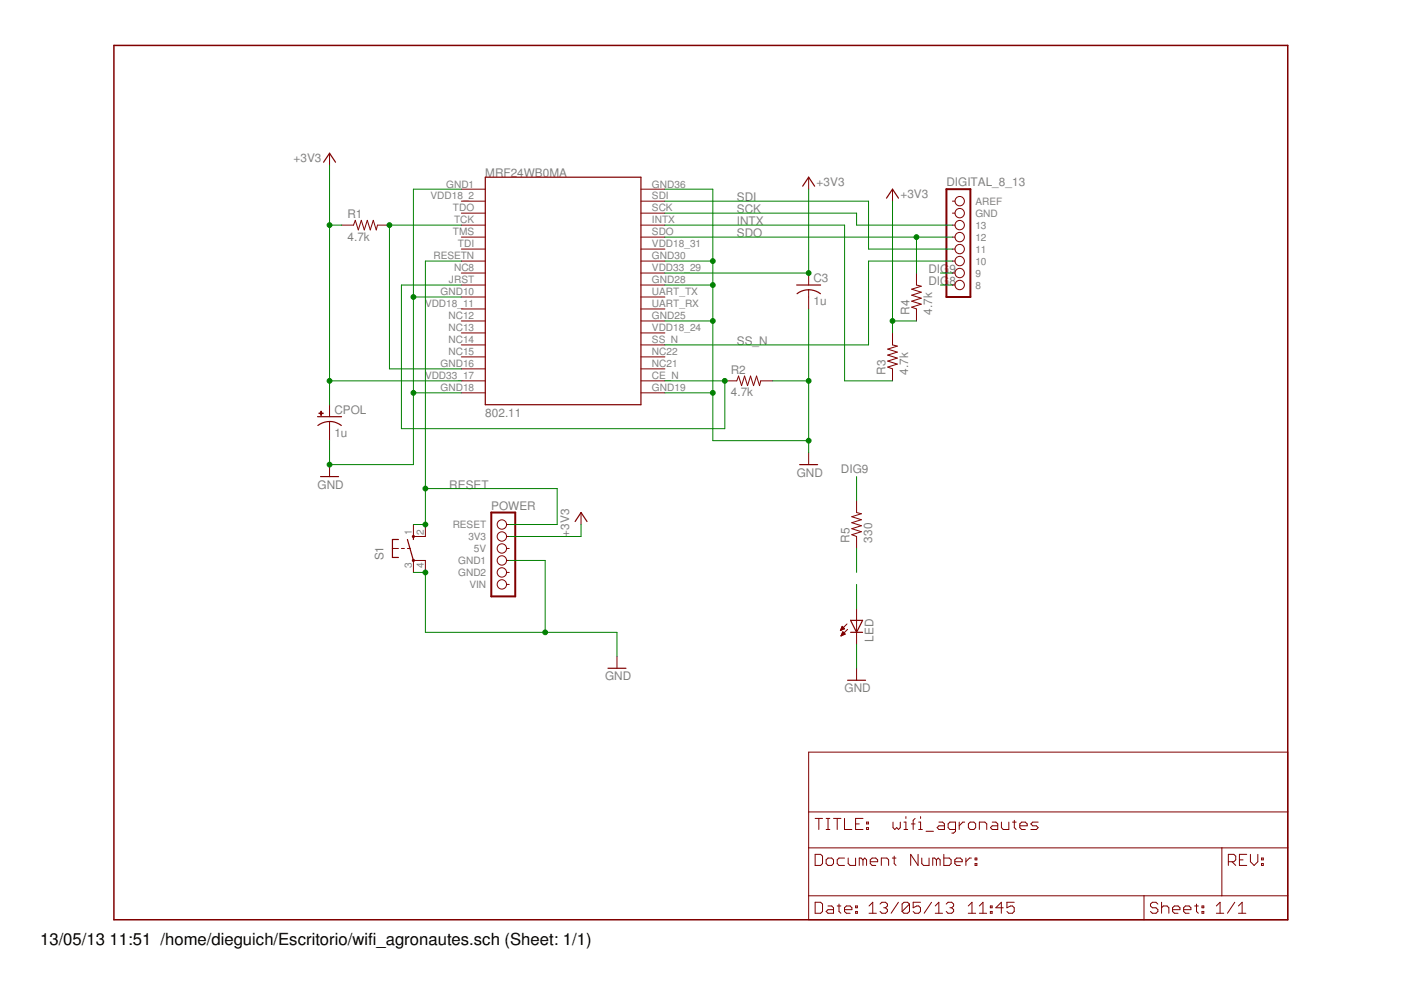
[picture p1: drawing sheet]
<?xml version="1.0" encoding="utf-8"?>
<!DOCTYPE eagle SYSTEM "eagle.dtd">
<eagle version="6.1">
<drawing>
<settings>
<setting alwaysvectorfont="no"/>
<setting verticaltext="up"/>
</settings>
<grid distance="0.1" unitdist="inch" unit="inch" style="lines" multiple="1" display="no" altdistance="0.01" altunitdist="inch" altunit="inch"/>
<schematic xreflabel="%F%N/%S.%C%R" xrefpart="/%S.%C%R">
<libraries>
<library name="frames">
<symbols>
<symbol name="LETTER_L">
<frame x1="0" y1="0" x2="248.92" y2="185.42" columns="12" rows="17" layer="94" border-left="no" border-top="no" border-right="no" border-bottom="no"/>
</symbol>
<symbol name="DOCFIELD">
<wire x1="0" y1="0" x2="71.12" y2="0" width="0.1016" layer="94"/>
<wire x1="101.6" y1="15.24" x2="87.63" y2="15.24" width="0.1016" layer="94"/>
<wire x1="0" y1="0" x2="0" y2="5.08" width="0.1016" layer="94"/>
<wire x1="0" y1="5.08" x2="71.12" y2="5.08" width="0.1016" layer="94"/>
<wire x1="0" y1="5.08" x2="0" y2="15.24" width="0.1016" layer="94"/>
<wire x1="101.6" y1="15.24" x2="101.6" y2="5.08" width="0.1016" layer="94"/>
<wire x1="71.12" y1="5.08" x2="71.12" y2="0" width="0.1016" layer="94"/>
<wire x1="71.12" y1="5.08" x2="87.63" y2="5.08" width="0.1016" layer="94"/>
<wire x1="71.12" y1="0" x2="101.6" y2="0" width="0.1016" layer="94"/>
<wire x1="87.63" y1="15.24" x2="87.63" y2="5.08" width="0.1016" layer="94"/>
<wire x1="87.63" y1="15.24" x2="0" y2="15.24" width="0.1016" layer="94"/>
<wire x1="87.63" y1="5.08" x2="101.6" y2="5.08" width="0.1016" layer="94"/>
<wire x1="101.6" y1="5.08" x2="101.6" y2="0" width="0.1016" layer="94"/>
<wire x1="0" y1="15.24" x2="0" y2="22.86" width="0.1016" layer="94"/>
<wire x1="101.6" y1="35.56" x2="0" y2="35.56" width="0.1016" layer="94"/>
<wire x1="101.6" y1="35.56" x2="101.6" y2="22.86" width="0.1016" layer="94"/>
<wire x1="0" y1="22.86" x2="101.6" y2="22.86" width="0.1016" layer="94"/>
<wire x1="0" y1="22.86" x2="0" y2="35.56" width="0.1016" layer="94"/>
<wire x1="101.6" y1="22.86" x2="101.6" y2="15.24" width="0.1016" layer="94"/>
<text x="1.27" y="1.27" size="2.54" layer="94" font="vector">Date:</text>
<text x="12.7" y="1.27" size="2.54" layer="94" font="vector">&gt;LAST_DATE_TIME</text>
<text x="72.39" y="1.27" size="2.54" layer="94" font="vector">Sheet:</text>
<text x="86.36" y="1.27" size="2.54" layer="94" font="vector">&gt;SHEET</text>
<text x="88.9" y="11.43" size="2.54" layer="94" font="vector">REV:</text>
<text x="1.27" y="19.05" size="2.54" layer="94" font="vector">TITLE:</text>
<text x="1.27" y="11.43" size="2.54" layer="94" font="vector">Document Number:</text>
<text x="17.78" y="19.05" size="2.54" layer="94" font="vector">&gt;DRAWING_NAME</text>
</symbol>
</symbols>
<devicesets>
<deviceset name="LETTER_L" prefix="FRAME" uservalue="yes">
<gates>
<gate name="G$1" symbol="LETTER_L" x="0" y="0"/>
<gate name="G$2" symbol="DOCFIELD" x="147.32" y="0" addlevel="must"/>
</gates>
<devices>
<device name="">
<technologies>
<technology name=""/>
</technologies>
</device>
</devices>
</deviceset>
</devicesets>
</library>
<library name="arduino">
<symbols>
<symbol name="POWER">
<wire x1="-3.81" y1="-7.62" x2="1.27" y2="-7.62" width="0.4064" layer="94"/>
<wire x1="1.27" y1="-7.62" x2="1.27" y2="10.16" width="0.4064" layer="94"/>
<wire x1="1.27" y1="10.16" x2="-3.81" y2="10.16" width="0.4064" layer="94"/>
<wire x1="-3.81" y1="10.16" x2="-3.81" y2="-7.62" width="0.4064" layer="94"/>
<text x="-3.81" y="10.795" size="1.778" layer="95">POWER</text>
<pin name="RESET" x="0" y="7.62" visible="pin" length="short" direction="pas" function="dot" rot="R180"/>
<pin name="3V3" x="0" y="5.08" visible="pin" length="short" direction="pas" function="dot" rot="R180"/>
<pin name="5V" x="0" y="2.54" visible="pin" length="short" direction="pas" function="dot" rot="R180"/>
<pin name="GND1" x="0" y="0" visible="pin" length="short" direction="pas" function="dot" rot="R180"/>
<pin name="GND2" x="0" y="-2.54" visible="pin" length="short" direction="pas" function="dot" rot="R180"/>
<pin name="VIN" x="0" y="-5.08" visible="pin" length="short" direction="pas" function="dot" rot="R180"/>
</symbol>
<symbol name="DIGITAL_8_13">
<wire x1="-1.27" y1="-10.16" x2="3.81" y2="-10.16" width="0.4064" layer="94"/>
<wire x1="3.81" y1="-10.16" x2="3.81" y2="12.7" width="0.4064" layer="94"/>
<wire x1="3.81" y1="12.7" x2="-1.27" y2="12.7" width="0.4064" layer="94"/>
<wire x1="-1.27" y1="12.7" x2="-1.27" y2="-10.16" width="0.4064" layer="94"/>
<text x="-1.27" y="13.335" size="1.778" layer="95">DIGITAL_8_13</text>
<pin name="AREF" x="0" y="10.16" visible="pin" length="short" direction="pas" function="dot"/>
<pin name="GND" x="0" y="7.62" visible="pin" length="short" direction="pas" function="dot"/>
<pin name="13" x="0" y="5.08" visible="pin" length="short" direction="pas" function="dot"/>
<pin name="12" x="0" y="2.54" visible="pin" length="short" direction="pas" function="dot"/>
<pin name="11" x="0" y="0" visible="pin" length="short" direction="pas" function="dot"/>
<pin name="10" x="0" y="-2.54" visible="pin" length="short" direction="pas" function="dot"/>
<pin name="9" x="0" y="-5.08" visible="pin" length="short" direction="pas" function="dot"/>
<pin name="8" x="0" y="-7.62" visible="pin" length="short" direction="pas" function="dot"/>
</symbol>
</symbols>
<devicesets>
<deviceset name="POWER">
<gates>
<gate name="G$1" symbol="POWER" x="0" y="0"/>
</gates>
<devices>
<device name="" package="1X06">
<connects>
<connect gate="G$1" pin="3V3" pad="2"/>
<connect gate="G$1" pin="5V" pad="3"/>
<connect gate="G$1" pin="GND1" pad="4"/>
<connect gate="G$1" pin="GND2" pad="5"/>
<connect gate="G$1" pin="RESET" pad="1"/>
<connect gate="G$1" pin="VIN" pad="6"/>
</connects>
<technologies>
<technology name=""/>
</technologies>
</device>
</devices>
</deviceset>
<deviceset name="DIGITAL_8_13">
<gates>
<gate name="G$1" symbol="DIGITAL_8_13" x="0" y="0"/>
</gates>
<devices>
<device name="" package="1X08">
<connects>
<connect gate="G$1" pin="10" pad="6"/>
<connect gate="G$1" pin="11" pad="5"/>
<connect gate="G$1" pin="12" pad="4"/>
<connect gate="G$1" pin="13" pad="3"/>
<connect gate="G$1" pin="8" pad="8"/>
<connect gate="G$1" pin="9" pad="7"/>
<connect gate="G$1" pin="AREF" pad="1"/>
<connect gate="G$1" pin="GND" pad="2"/>
</connects>
<technologies>
<technology name=""/>
</technologies>
</device>
</devices>
</deviceset>
</devicesets>
</library>
<library name="ZGLIB">
<symbols>
<symbol name="PCAP">
<wire x1="-2.54" y1="0" x2="2.54" y2="0" width="0.254" layer="94"/>
<wire x1="0" y1="-1.016" x2="0" y2="-2.54" width="0.1524" layer="94"/>
<wire x1="0" y1="-1" x2="2.4892" y2="-1.8542" width="0.254" layer="94" curve="-37.878202"/>
<wire x1="-2.4669" y1="-1.8504" x2="0" y2="-1.0161" width="0.254" layer="94" curve="-37.376341"/>
<text x="1.016" y="0.635" size="1.778" layer="95">&gt;NAME</text>
<text x="1.016" y="-4.191" size="1.778" layer="96">&gt;VALUE</text>
<rectangle x1="-2.253" y1="0.668" x2="-1.364" y2="0.795" layer="94"/>
<rectangle x1="-1.872" y1="0.287" x2="-1.745" y2="1.176" layer="94"/>
<pin name="+" x="0" y="2.54" visible="off" length="short" direction="pas" swaplevel="1" rot="R270"/>
<pin name="-" x="0" y="-5.08" visible="off" length="short" direction="pas" swaplevel="1" rot="R90"/>
</symbol>
<symbol name="CAP">
<wire x1="-2.54" y1="0" x2="2.54" y2="0" width="0.254" layer="94"/>
<wire x1="0" y1="-1.016" x2="0" y2="-2.54" width="0.1524" layer="94"/>
<wire x1="0" y1="-1" x2="2.4892" y2="-1.8542" width="0.254" layer="94" curve="-37.878202"/>
<wire x1="-2.4668" y1="-1.8504" x2="0" y2="-1.0161" width="0.254" layer="94" curve="-37.373024"/>
<text x="1.016" y="0.635" size="1.778" layer="95">&gt;NAME</text>
<text x="1.016" y="-4.191" size="1.778" layer="96">&gt;VALUE</text>
<pin name="1" x="0" y="2.54" visible="off" length="short" direction="pas" swaplevel="1" rot="R270"/>
<pin name="2" x="0" y="-5.08" visible="off" length="short" direction="pas" swaplevel="1" rot="R90"/>
</symbol>
<symbol name="SWITCH">
<wire x1="0" y1="1.905" x2="0" y2="2.54" width="0.254" layer="94"/>
<wire x1="-4.445" y1="1.905" x2="-3.175" y2="1.905" width="0.254" layer="94"/>
<wire x1="-4.445" y1="-1.905" x2="-3.175" y2="-1.905" width="0.254" layer="94"/>
<wire x1="-4.445" y1="1.905" x2="-4.445" y2="0" width="0.254" layer="94"/>
<wire x1="-4.445" y1="0" x2="-4.445" y2="-1.905" width="0.254" layer="94"/>
<wire x1="-2.54" y1="0" x2="-1.905" y2="0" width="0.1524" layer="94"/>
<wire x1="-1.27" y1="0" x2="-0.635" y2="0" width="0.1524" layer="94"/>
<wire x1="-4.445" y1="0" x2="-3.175" y2="0" width="0.1524" layer="94"/>
<wire x1="2.54" y1="2.54" x2="0" y2="2.54" width="0.1524" layer="94"/>
<wire x1="2.54" y1="-2.54" x2="0" y2="-2.54" width="0.1524" layer="94"/>
<wire x1="0" y1="-2.54" x2="-1.27" y2="1.905" width="0.254" layer="94"/>
<circle x="0" y="-2.54" radius="0.127" width="0.4064" layer="94"/>
<circle x="0" y="2.54" radius="0.127" width="0.4064" layer="94"/>
<text x="-6.35" y="-2.54" size="1.778" layer="95" rot="R90">&gt;NAME</text>
<text x="-3.81" y="3.175" size="1.778" layer="96" rot="R90">&gt;VALUE</text>
<pin name="P" x="0" y="-5.08" visible="pad" length="short" direction="pas" swaplevel="2" rot="R90"/>
<pin name="S" x="0" y="5.08" visible="pad" length="short" direction="pas" swaplevel="1" rot="R270"/>
<pin name="S1" x="2.54" y="5.08" visible="pad" length="short" direction="pas" swaplevel="1" rot="R270"/>
<pin name="P1" x="2.54" y="-5.08" visible="pad" length="short" direction="pas" swaplevel="2" rot="R90"/>
</symbol>
<symbol name="ZG2100MOD">
<wire x1="-20.32" y1="45.72" x2="12.7" y2="45.72" width="0.254" layer="94"/>
<wire x1="12.7" y1="45.72" x2="12.7" y2="-2.54" width="0.254" layer="94"/>
<wire x1="12.7" y1="-2.54" x2="-20.32" y2="-2.54" width="0.254" layer="94"/>
<wire x1="-20.32" y1="-2.54" x2="-20.32" y2="45.72" width="0.254" layer="94"/>
<text x="-20.32" y="45.72" size="1.778" layer="95">&gt;NAME</text>
<text x="-20.32" y="-5.08" size="1.778" layer="96">&gt;VALUE</text>
<pin name="GND1" x="-25.4" y="43.18" visible="pad" length="middle" direction="pwr"/>
<pin name="VDD18_2" x="-25.4" y="40.64" visible="pad" length="middle" direction="nc"/>
<pin name="TDO" x="-25.4" y="38.1" visible="pad" length="middle" direction="out"/>
<pin name="TCK" x="-25.4" y="35.56" visible="pad" length="middle"/>
<pin name="TMS" x="-25.4" y="33.02" visible="pad" length="middle" direction="nc"/>
<pin name="TDI" x="-25.4" y="30.48" visible="pad" length="middle" direction="nc"/>
<pin name="RSTN" x="-25.4" y="27.94" visible="pad" length="middle" direction="in"/>
<pin name="NC8" x="-25.4" y="25.4" visible="pad" length="middle" direction="nc"/>
<pin name="JRST" x="-25.4" y="22.86" visible="pad" length="middle" direction="in"/>
<pin name="GND10" x="-25.4" y="20.32" visible="pad" length="middle" direction="pwr"/>
<pin name="VDD18_11" x="-25.4" y="17.78" visible="pad" length="middle" direction="nc"/>
<pin name="NC12" x="-25.4" y="15.24" visible="pad" length="middle" direction="nc"/>
<pin name="NC13" x="-25.4" y="12.7" visible="pad" length="middle" direction="nc"/>
<pin name="NC14" x="-25.4" y="10.16" visible="pad" length="middle" direction="nc"/>
<pin name="NC15" x="-25.4" y="7.62" visible="pad" length="middle" direction="nc"/>
<pin name="GND16" x="-25.4" y="5.08" visible="pad" length="middle" direction="pwr"/>
<pin name="VDD33_17" x="-25.4" y="2.54" visible="pad" length="middle" direction="pwr"/>
<pin name="GND18" x="-25.4" y="0" visible="pad" length="middle" direction="pwr"/>
<pin name="GND36" x="17.78" y="43.18" visible="pad" length="middle" rot="R180"/>
<pin name="SDI" x="17.78" y="40.64" visible="pad" length="middle" direction="in" rot="R180"/>
<pin name="SCK" x="17.78" y="38.1" visible="pad" length="middle" direction="in" rot="R180"/>
<pin name="INTX" x="17.78" y="35.56" visible="pad" length="middle" direction="out" rot="R180"/>
<pin name="SDO" x="17.78" y="33.02" visible="pad" length="middle" direction="out" rot="R180"/>
<pin name="VDD18_31" x="17.78" y="30.48" visible="pad" length="middle" direction="nc" rot="R180"/>
<pin name="GND30" x="17.78" y="27.94" visible="pad" length="middle" direction="pwr" rot="R180"/>
<pin name="VDD33_29" x="17.78" y="25.4" visible="pad" length="middle" direction="pwr" rot="R180"/>
<pin name="GND28" x="17.78" y="22.86" visible="pad" length="middle" rot="R180"/>
<pin name="UART_TX" x="17.78" y="20.32" visible="pad" length="middle" rot="R180"/>
<pin name="UART_RX" x="17.78" y="17.78" visible="pad" length="middle" rot="R180"/>
<pin name="GND25" x="17.78" y="15.24" visible="pad" length="middle" direction="pwr" rot="R180"/>
<pin name="VDD18_24" x="17.78" y="12.7" visible="pad" length="middle" direction="nc" rot="R180"/>
<pin name="SS_N" x="17.78" y="10.16" visible="pad" length="middle" direction="in" rot="R180"/>
<pin name="NC22" x="17.78" y="7.62" visible="pad" length="middle" direction="nc" rot="R180"/>
<pin name="NC21" x="17.78" y="5.08" visible="pad" length="middle" direction="nc" rot="R180"/>
<pin name="CE_N" x="17.78" y="2.54" visible="pad" length="middle" direction="in" rot="R180"/>
<pin name="GND19" x="17.78" y="0" visible="pad" length="middle" direction="pwr" rot="R180"/>
</symbol>
<symbol name="RES_SMALL">
<wire x1="-2.54" y1="0" x2="-2.159" y2="1.016" width="0.2032" layer="94"/>
<wire x1="-2.159" y1="1.016" x2="-1.524" y2="-1.016" width="0.2032" layer="94"/>
<wire x1="-1.524" y1="-1.016" x2="-0.889" y2="1.016" width="0.2032" layer="94"/>
<wire x1="-0.889" y1="1.016" x2="-0.254" y2="-1.016" width="0.2032" layer="94"/>
<wire x1="-0.254" y1="-1.016" x2="0.381" y2="1.016" width="0.2032" layer="94"/>
<wire x1="0.381" y1="1.016" x2="1.016" y2="-1.016" width="0.2032" layer="94"/>
<wire x1="1.016" y1="-1.016" x2="1.651" y2="1.016" width="0.2032" layer="94"/>
<wire x1="1.651" y1="1.016" x2="2.286" y2="-1.016" width="0.2032" layer="94"/>
<wire x1="2.286" y1="-1.016" x2="2.54" y2="0" width="0.2032" layer="94"/>
<text x="-3.81" y="1.4986" size="1.778" layer="95">&gt;NAME</text>
<text x="-3.81" y="-3.302" size="1.778" layer="96">&gt;VALUE</text>
<pin name="2" x="5.08" y="0" visible="off" length="short" direction="pas" swaplevel="1" rot="R180"/>
<pin name="1" x="-5.08" y="0" visible="off" length="short" direction="pas" swaplevel="1"/>
</symbol>
<symbol name="RES">
<wire x1="-2.54" y1="0" x2="-2.159" y2="1.016" width="0.2032" layer="94"/>
<wire x1="-2.159" y1="1.016" x2="-1.524" y2="-1.016" width="0.2032" layer="94"/>
<wire x1="-1.524" y1="-1.016" x2="-0.889" y2="1.016" width="0.2032" layer="94"/>
<wire x1="-0.889" y1="1.016" x2="-0.254" y2="-1.016" width="0.2032" layer="94"/>
<wire x1="-0.254" y1="-1.016" x2="0.381" y2="1.016" width="0.2032" layer="94"/>
<wire x1="0.381" y1="1.016" x2="1.016" y2="-1.016" width="0.2032" layer="94"/>
<wire x1="1.016" y1="-1.016" x2="1.651" y2="1.016" width="0.2032" layer="94"/>
<wire x1="1.651" y1="1.016" x2="2.286" y2="-1.016" width="0.2032" layer="94"/>
<wire x1="2.286" y1="-1.016" x2="2.54" y2="0" width="0.2032" layer="94"/>
<text x="-3.81" y="1.4986" size="1.778" layer="95">&gt;NAME</text>
<text x="-3.81" y="-3.302" size="1.778" layer="96">&gt;VALUE</text>
<pin name="2" x="5.08" y="0" visible="off" length="short" direction="pas" swaplevel="1" rot="R180"/>
<pin name="1" x="-5.08" y="0" visible="off" length="short" direction="pas" swaplevel="1"/>
</symbol>
</symbols>
<devicesets>
<deviceset name="CAP">
<gates>
<gate name="G$1" symbol="CAP" x="0" y="0"/>
</gates>
<devices>
<device name="" package="CAP">
<connects>
<connect gate="G$1" pin="1" pad="1"/>
<connect gate="G$1" pin="2" pad="2"/>
</connects>
<technologies>
<technology name=""/>
</technologies>
</device>
</devices>
</deviceset>
<deviceset name="PCAP">
<gates>
<gate name="G$1" symbol="PCAP" x="0" y="0"/>
</gates>
<devices>
<device name="" package="PCAP">
<connects>
<connect gate="G$1" pin="+" pad="+"/>
<connect gate="G$1" pin="-" pad="-"/>
</connects>
<technologies>
<technology name=""/>
</technologies>
</device>
</devices>
</deviceset>
<deviceset name="SWITCH">
<gates>
<gate name="G$1" symbol="SWITCH" x="0" y="0"/>
</gates>
<devices>
<device name="" package="SWITCH">
<connects>
<connect gate="G$1" pin="P" pad="3"/>
<connect gate="G$1" pin="P1" pad="4"/>
<connect gate="G$1" pin="S" pad="1"/>
<connect gate="G$1" pin="S1" pad="2"/>
</connects>
<technologies>
<technology name=""/>
</technologies>
</device>
</devices>
</deviceset>
<deviceset name="ZG2100MOD">
<gates>
<gate name="G$1" symbol="ZG2100MOD" x="0" y="-20.32"/>
</gates>
<devices>
<device name="" package="ZG2100MOD">
<connects>
<connect gate="G$1" pin="CE_N" pad="CE_N"/>
<connect gate="G$1" pin="GND1" pad="GND1"/>
<connect gate="G$1" pin="GND10" pad="GND10"/>
<connect gate="G$1" pin="GND16" pad="GND16"/>
<connect gate="G$1" pin="GND18" pad="GND18"/>
<connect gate="G$1" pin="GND19" pad="GND19"/>
<connect gate="G$1" pin="GND25" pad="GND25"/>
<connect gate="G$1" pin="GND28" pad="GND28"/>
<connect gate="G$1" pin="GND30" pad="GND30"/>
<connect gate="G$1" pin="GND36" pad="GND36"/>
<connect gate="G$1" pin="INTX" pad="INTX"/>
<connect gate="G$1" pin="JRST" pad="JRST"/>
<connect gate="G$1" pin="NC12" pad="NC12"/>
<connect gate="G$1" pin="NC13" pad="NC13"/>
<connect gate="G$1" pin="NC14" pad="NC14"/>
<connect gate="G$1" pin="NC15" pad="NC15"/>
<connect gate="G$1" pin="NC21" pad="NC21"/>
<connect gate="G$1" pin="NC22" pad="NC22"/>
<connect gate="G$1" pin="NC8" pad="NC8"/>
<connect gate="G$1" pin="RSTN" pad="RESETN"/>
<connect gate="G$1" pin="SCK" pad="SCK"/>
<connect gate="G$1" pin="SDI" pad="SDI"/>
<connect gate="G$1" pin="SDO" pad="SDO"/>
<connect gate="G$1" pin="SS_N" pad="SS_N"/>
<connect gate="G$1" pin="TCK" pad="TCK"/>
<connect gate="G$1" pin="TDI" pad="TDI"/>
<connect gate="G$1" pin="TDO" pad="TDO"/>
<connect gate="G$1" pin="TMS" pad="TMS"/>
<connect gate="G$1" pin="UART_RX" pad="UART_RX"/>
<connect gate="G$1" pin="UART_TX" pad="UART_TX"/>
<connect gate="G$1" pin="VDD18_11" pad="VDD18_11"/>
<connect gate="G$1" pin="VDD18_2" pad="VDD18_2"/>
<connect gate="G$1" pin="VDD18_24" pad="VDD18_24"/>
<connect gate="G$1" pin="VDD18_31" pad="VDD18_31"/>
<connect gate="G$1" pin="VDD33_17" pad="VDD33_17"/>
<connect gate="G$1" pin="VDD33_29" pad="VDD33_29"/>
</connects>
<technologies>
<technology name=""/>
</technologies>
</device>
</devices>
</deviceset>
<deviceset name="RES_SMALL">
<gates>
<gate name="G$1" symbol="RES_SMALL" x="0" y="0"/>
</gates>
<devices>
<device name="" package="RES_SMALL">
<connects>
<connect gate="G$1" pin="1" pad="1"/>
<connect gate="G$1" pin="2" pad="2"/>
</connects>
<technologies>
<technology name=""/>
</technologies>
</device>
</devices>
</deviceset>
<deviceset name="RES">
<gates>
<gate name="G$1" symbol="RES" x="0" y="0"/>
</gates>
<devices>
<device name="" package="RES">
<connects>
<connect gate="G$1" pin="1" pad="1"/>
<connect gate="G$1" pin="2" pad="2"/>
</connects>
<technologies>
<technology name=""/>
</technologies>
</device>
</devices>
</deviceset>
</devicesets>
</library>
<library name="supply1">
<symbols>
<symbol name="GND">
<wire x1="-1.905" y1="0" x2="1.905" y2="0" width="0.254" layer="94"/>
<text x="-2.54" y="-2.54" size="1.778" layer="96">&gt;VALUE</text>
<pin name="GND" x="0" y="2.54" visible="off" length="short" direction="sup" rot="R270"/>
</symbol>
<symbol name="+3V3">
<wire x1="1.27" y1="-1.905" x2="0" y2="0" width="0.254" layer="94"/>
<wire x1="0" y1="0" x2="-1.27" y2="-1.905" width="0.254" layer="94"/>
<text x="-2.54" y="-5.08" size="1.778" layer="96" rot="R90">&gt;VALUE</text>
<pin name="+3V3" x="0" y="-2.54" visible="off" length="short" direction="sup" rot="R90"/>
</symbol>
</symbols>
<devicesets>
<deviceset name="GND" prefix="GND">
<gates>
<gate name="1" symbol="GND" x="0" y="0"/>
</gates>
<devices>
<device name="">
<technologies>
<technology name=""/>
</technologies>
</device>
</devices>
</deviceset>
<deviceset name="+3V3" prefix="+3V3">
<gates>
<gate name="G$1" symbol="+3V3" x="0" y="0"/>
</gates>
<devices>
<device name="">
<technologies>
<technology name=""/>
</technologies>
</device>
</devices>
</deviceset>
</devicesets>
</library>
<library name="led">
<symbols>
<symbol name="LED">
<wire x1="1.27" y1="0" x2="0" y2="-2.54" width="0.254" layer="94"/>
<wire x1="0" y1="-2.54" x2="-1.27" y2="0" width="0.254" layer="94"/>
<wire x1="1.27" y1="-2.54" x2="0" y2="-2.54" width="0.254" layer="94"/>
<wire x1="0" y1="-2.54" x2="-1.27" y2="-2.54" width="0.254" layer="94"/>
<wire x1="1.27" y1="0" x2="0" y2="0" width="0.254" layer="94"/>
<wire x1="0" y1="0" x2="-1.27" y2="0" width="0.254" layer="94"/>
<wire x1="0" y1="0" x2="0" y2="-2.54" width="0.1524" layer="94"/>
<wire x1="-2.032" y1="-0.762" x2="-3.429" y2="-2.159" width="0.1524" layer="94"/>
<wire x1="-1.905" y1="-1.905" x2="-3.302" y2="-3.302" width="0.1524" layer="94"/>
<text x="3.556" y="-4.572" size="1.778" layer="95" rot="R90">&gt;NAME</text>
<text x="5.715" y="-4.572" size="1.778" layer="96" rot="R90">&gt;VALUE</text>
<pin name="C" x="0" y="-5.08" visible="off" length="short" direction="pas" rot="R90"/>
<pin name="A" x="0" y="2.54" visible="off" length="short" direction="pas" rot="R270"/>
<polygon width="0.1524" layer="94">
<vertex x="-3.429" y="-2.159"/>
<vertex x="-3.048" y="-1.27"/>
<vertex x="-2.54" y="-1.778"/>
</polygon>
<polygon width="0.1524" layer="94">
<vertex x="-3.302" y="-3.302"/>
<vertex x="-2.921" y="-2.413"/>
<vertex x="-2.413" y="-2.921"/>
</polygon>
</symbol>
</symbols>
<devicesets>
<deviceset name="LED" prefix="LED" uservalue="yes">
<gates>
<gate name="G$1" symbol="LED" x="0" y="0"/>
</gates>
<devices>
<device name="SMT1206" package="1206">
<connects>
<connect gate="G$1" pin="A" pad="A"/>
<connect gate="G$1" pin="C" pad="C"/>
</connects>
<technologies>
<technology name=""/>
</technologies>
</device>
<device name="LD260" package="LD260">
<connects>
<connect gate="G$1" pin="A" pad="A"/>
<connect gate="G$1" pin="C" pad="K"/>
</connects>
<technologies>
<technology name=""/>
</technologies>
</device>
<device name="SQR2X5" package="LED2X5">
<connects>
<connect gate="G$1" pin="A" pad="A"/>
<connect gate="G$1" pin="C" pad="K"/>
</connects>
<technologies>
<technology name=""/>
</technologies>
</device>
<device name="3MM" package="LED3MM">
<connects>
<connect gate="G$1" pin="A" pad="A"/>
<connect gate="G$1" pin="C" pad="K"/>
</connects>
<technologies>
<technology name=""/>
</technologies>
</device>
<device name="5MM" package="LED5MM">
<connects>
<connect gate="G$1" pin="A" pad="A"/>
<connect gate="G$1" pin="C" pad="K"/>
</connects>
<technologies>
<technology name=""/>
</technologies>
</device>
<device name="LSU260" package="LSU260">
<connects>
<connect gate="G$1" pin="A" pad="A"/>
<connect gate="G$1" pin="C" pad="K"/>
</connects>
<technologies>
<technology name=""/>
</technologies>
</device>
<device name="LZR181" package="LZR181">
<connects>
<connect gate="G$1" pin="A" pad="A"/>
<connect gate="G$1" pin="C" pad="K"/>
</connects>
<technologies>
<technology name=""/>
</technologies>
</device>
<device name="B152" package="Q62902-B152">
<connects>
<connect gate="G$1" pin="A" pad="A"/>
<connect gate="G$1" pin="C" pad="K"/>
</connects>
<technologies>
<technology name=""/>
</technologies>
</device>
<device name="B153" package="Q62902-B153">
<connects>
<connect gate="G$1" pin="A" pad="A"/>
<connect gate="G$1" pin="C" pad="K"/>
</connects>
<technologies>
<technology name=""/>
</technologies>
</device>
<device name="B155" package="Q62902-B155">
<connects>
<connect gate="G$1" pin="A" pad="A"/>
<connect gate="G$1" pin="C" pad="K"/>
</connects>
<technologies>
<technology name=""/>
</technologies>
</device>
<device name="B156" package="Q62902-B156">
<connects>
<connect gate="G$1" pin="A" pad="A"/>
<connect gate="G$1" pin="C" pad="K"/>
</connects>
<technologies>
<technology name=""/>
</technologies>
</device>
<device name="SFH480" package="SFH480">
<connects>
<connect gate="G$1" pin="A" pad="A"/>
<connect gate="G$1" pin="C" pad="K"/>
</connects>
<technologies>
<technology name=""/>
</technologies>
</device>
<device name="SFH482" package="SFH482">
<connects>
<connect gate="G$1" pin="A" pad="A"/>
<connect gate="G$1" pin="C" pad="K"/>
</connects>
<technologies>
<technology name=""/>
</technologies>
</device>
<device name="SQR5.7X3.2" package="U57X32">
<connects>
<connect gate="G$1" pin="A" pad="A"/>
<connect gate="G$1" pin="C" pad="K"/>
</connects>
<technologies>
<technology name=""/>
</technologies>
</device>
<device name="IRL80A" package="IRL80A">
<connects>
<connect gate="G$1" pin="A" pad="A"/>
<connect gate="G$1" pin="C" pad="K"/>
</connects>
<technologies>
<technology name=""/>
</technologies>
</device>
<device name="P-LCC-2" package="P-LCC-2">
<connects>
<connect gate="G$1" pin="A" pad="A"/>
<connect gate="G$1" pin="C" pad="C"/>
</connects>
<technologies>
<technology name=""/>
</technologies>
</device>
<device name="MINI-TOP" package="OSRAM-MINI-TOP-LED">
<connects>
<connect gate="G$1" pin="A" pad="A"/>
<connect gate="G$1" pin="C" pad="C"/>
</connects>
<technologies>
<technology name=""/>
</technologies>
</device>
<device name="SIDELED" package="OSRAM-SIDELED">
<connects>
<connect gate="G$1" pin="A" pad="A"/>
<connect gate="G$1" pin="C" pad="C"/>
</connects>
<technologies>
<technology name=""/>
</technologies>
</device>
<device name="SMART-LED" package="SMART-LED">
<connects>
<connect gate="G$1" pin="A" pad="A"/>
<connect gate="G$1" pin="C" pad="B"/>
</connects>
<technologies>
<technology name=""/>
</technologies>
</device>
<device name="P-LCC-2-BACK" package="P-LCC-2-TOPLED-RG">
<connects>
<connect gate="G$1" pin="A" pad="A"/>
<connect gate="G$1" pin="C" pad="C"/>
</connects>
<technologies>
<technology name=""/>
</technologies>
</device>
<device name="MICRO-SIDELED" package="MICRO-SIDELED">
<connects>
<connect gate="G$1" pin="A" pad="A"/>
<connect gate="G$1" pin="C" pad="C"/>
</connects>
<technologies>
<technology name=""/>
</technologies>
</device>
<device name="P-LCC-4" package="P-LCC-4">
<connects>
<connect gate="G$1" pin="A" pad="A"/>
<connect gate="G$1" pin="C" pad="C@4"/>
</connects>
<technologies>
<technology name=""/>
</technologies>
</device>
<device name="CHIP-LED0603" package="CHIP-LED0603">
<connects>
<connect gate="G$1" pin="A" pad="A"/>
<connect gate="G$1" pin="C" pad="C"/>
</connects>
<technologies>
<technology name=""/>
</technologies>
</device>
<device name="CHIP-LED0805" package="CHIP-LED0805">
<connects>
<connect gate="G$1" pin="A" pad="A"/>
<connect gate="G$1" pin="C" pad="C"/>
</connects>
<technologies>
<technology name=""/>
</technologies>
</device>
<device name="TOPLED-SANTANA" package="MINI-TOPLED-SANTANA">
<connects>
<connect gate="G$1" pin="A" pad="A"/>
<connect gate="G$1" pin="C" pad="C"/>
</connects>
<technologies>
<technology name=""/>
</technologies>
</device>
<device name="CHIPLED_0805" package="CHIPLED_0805">
<connects>
<connect gate="G$1" pin="A" pad="A"/>
<connect gate="G$1" pin="C" pad="C"/>
</connects>
<technologies>
<technology name=""/>
</technologies>
</device>
<device name="CHIPLED_1206" package="CHIPLED_1206">
<connects>
<connect gate="G$1" pin="A" pad="A"/>
<connect gate="G$1" pin="C" pad="C"/>
</connects>
<technologies>
<technology name=""/>
</technologies>
</device>
<device name="CHIPLED_0603" package="CHIPLED_0603">
<connects>
<connect gate="G$1" pin="A" pad="A"/>
<connect gate="G$1" pin="C" pad="C"/>
</connects>
<technologies>
<technology name=""/>
</technologies>
</device>
<device name="CHIPLED-0603-TTW" package="CHIPLED-0603-TTW">
<connects>
<connect gate="G$1" pin="A" pad="A@1"/>
<connect gate="G$1" pin="C" pad="C@1"/>
</connects>
<technologies>
<technology name=""/>
</technologies>
</device>
<device name="" package="SMARTLED-TTW">
<connects>
<connect gate="G$1" pin="A" pad="A@1"/>
<connect gate="G$1" pin="C" pad="C@1"/>
</connects>
<technologies>
<technology name=""/>
</technologies>
</device>
<device name="-LUMILED+" package="LUMILED+">
<connects>
<connect gate="G$1" pin="A" pad="2+"/>
<connect gate="G$1" pin="C" pad="4-"/>
</connects>
<technologies>
<technology name=""/>
</technologies>
</device>
<device name="-LUMILED" package="LUMILED">
<connects>
<connect gate="G$1" pin="A" pad="2+"/>
<connect gate="G$1" pin="C" pad="4-"/>
</connects>
<technologies>
<technology name=""/>
</technologies>
</device>
<device name="10MM" package="LED10MM">
<connects>
<connect gate="G$1" pin="A" pad="A"/>
<connect gate="G$1" pin="C" pad="K"/>
</connects>
<technologies>
<technology name=""/>
</technologies>
</device>
<device name="KA-3528ASYC" package="KA-3528ASYC">
<connects>
<connect gate="G$1" pin="A" pad="A"/>
<connect gate="G$1" pin="C" pad="C"/>
</connects>
<technologies>
<technology name=""/>
</technologies>
</device>
</devices>
</deviceset>
</devicesets>
</library>
</libraries>
<attributes>
</attributes>
<variantdefs>
</variantdefs>
<classes>
<class number="0" name="default" width="0" drill="0">
</class>
</classes>
<parts>
<part name="FRAME1" library="frames" deviceset="LETTER_L" device="" value="wifi_shield"/>
<part name="U$1" library="arduino" deviceset="POWER" device=""/>
<part name="U$4" library="arduino" deviceset="DIGITAL_8_13" device=""/>
<part name="MRF24WB0MA" library="ZGLIB" deviceset="ZG2100MOD" device="" value="802.11"/>
<part name="CPOL" library="ZGLIB" deviceset="PCAP" device="" value="1u"/>
<part name="C3" library="ZGLIB" deviceset="CAP" device="" value="1u"/>
<part name="S1" library="ZGLIB" deviceset="SWITCH" device="" value=""/>
<part name="GND1" library="supply1" deviceset="GND" device=""/>
<part name="+3V1" library="supply1" deviceset="+3V3" device=""/>
<part name="GND3" library="supply1" deviceset="GND" device=""/>
<part name="+3V2" library="supply1" deviceset="+3V3" device=""/>
<part name="GND4" library="supply1" deviceset="GND" device=""/>
<part name="+3V3" library="supply1" deviceset="+3V3" device=""/>
<part name="+3V4" library="supply1" deviceset="+3V3" device=""/>
<part name="LED" library="led" deviceset="LED" device="3MM"/>
<part name="R1" library="ZGLIB" deviceset="RES_SMALL" device="" value="4.7k"/>
<part name="R3" library="ZGLIB" deviceset="RES_SMALL" device="" value="4.7k"/>
<part name="R2" library="ZGLIB" deviceset="RES_SMALL" device="" value="4.7k"/>
<part name="R5" library="ZGLIB" deviceset="RES_SMALL" device="" value="330"/>
<part name="GND5" library="supply1" deviceset="GND" device=""/>
<part name="R4" library="ZGLIB" deviceset="RES" device="" value="4.7k"/>
</parts>
<sheets>
<sheet>
<plain>
</plain>
<instances>
<instance part="FRAME1" gate="G$1" x="-40.64" y="-68.58"/>
<instance part="FRAME1" gate="G$2" x="106.68" y="-68.58"/>
<instance part="U$1" gate="G$1" x="43.18" y="7.62"/>
<instance part="U$4" gate="G$1" x="137.16" y="73.66"/>
<instance part="MRF24WB0MA" gate="G$1" x="58.42" y="43.18"/>
<instance part="CPOL" gate="G$1" x="5.08" y="38.1"/>
<instance part="C3" gate="G$1" x="106.68" y="66.04"/>
<instance part="S1" gate="G$1" x="22.86" y="10.16"/>
<instance part="GND1" gate="1" x="66.04" y="-15.24"/>
<instance part="+3V1" gate="G$1" x="58.42" y="17.78"/>
<instance part="GND3" gate="1" x="106.68" y="27.94"/>
<instance part="+3V2" gate="G$1" x="5.08" y="93.98" smashed="yes" rot="MR0">
<attribute name="VALUE" x="-2.54" y="93.98" size="1.778" layer="96" rot="MR180"/>
</instance>
<instance part="GND4" gate="1" x="5.08" y="25.4"/>
<instance part="+3V3" gate="G$1" x="106.68" y="88.9" smashed="yes">
<attribute name="VALUE" x="114.3" y="88.9" size="1.778" layer="96" rot="R180"/>
</instance>
<instance part="+3V4" gate="G$1" x="124.46" y="86.36" smashed="yes">
<attribute name="VALUE" x="132.08" y="86.36" size="1.778" layer="96" rot="R180"/>
</instance>
<instance part="LED" gate="G$1" x="116.84" y="-5.08"/>
<instance part="R1" gate="G$1" x="12.7" y="78.74"/>
<instance part="R3" gate="G$1" x="124.46" y="50.8" rot="R90"/>
<instance part="R2" gate="G$1" x="93.98" y="45.72"/>
<instance part="R5" gate="G$1" x="116.84" y="15.24" rot="R90"/>
<instance part="GND5" gate="1" x="116.84" y="-17.78"/>
<instance part="R4" gate="G$1" x="129.54" y="63.5" rot="R90"/>
</instances>
<busses>
</busses>
<nets>
<net name="RESET" class="0">
<segment>
<wire x1="33.02" y1="71.12" x2="25.4" y2="71.12" width="0.1524" layer="91"/>
<wire x1="22.86" y1="15.24" x2="25.4" y2="15.24" width="0.1524" layer="91"/>
<wire x1="25.4" y1="71.12" x2="25.4" y2="22.86" width="0.1524" layer="91"/>
<wire x1="25.4" y1="22.86" x2="25.4" y2="15.24" width="0.1524" layer="91"/>
<wire x1="43.18" y1="15.24" x2="53.34" y2="15.24" width="0.1524" layer="91"/>
<wire x1="53.34" y1="15.24" x2="53.34" y2="22.86" width="0.1524" layer="91"/>
<wire x1="53.34" y1="22.86" x2="25.4" y2="22.86" width="0.1524" layer="91"/>
<junction x="25.4" y="15.24"/>
<junction x="25.4" y="22.86"/>
<label x="30.48" y="22.86" size="1.778" layer="95"/>
<pinref part="MRF24WB0MA" gate="G$1" pin="RSTN"/>
<pinref part="S1" gate="G$1" pin="S1"/>
<pinref part="S1" gate="G$1" pin="S"/>
<pinref part="U$1" gate="G$1" pin="RESET"/>
</segment>
</net>
<net name="GND" class="0">
<segment>
<wire x1="43.18" y1="7.62" x2="50.8" y2="7.62" width="0.1524" layer="91"/>
<wire x1="50.8" y1="7.62" x2="50.8" y2="-7.62" width="0.1524" layer="91"/>
<wire x1="50.8" y1="-7.62" x2="66.04" y2="-7.62" width="0.1524" layer="91"/>
<wire x1="50.8" y1="-7.62" x2="25.4" y2="-7.62" width="0.1524" layer="91"/>
<wire x1="25.4" y1="-7.62" x2="25.4" y2="5.08" width="0.1524" layer="91"/>
<wire x1="22.86" y1="5.08" x2="25.4" y2="5.08" width="0.1524" layer="91"/>
<wire x1="66.04" y1="-12.7" x2="66.04" y2="-7.62" width="0.1524" layer="91"/>
<junction x="50.8" y="-7.62"/>
<junction x="25.4" y="5.08"/>
<pinref part="U$1" gate="G$1" pin="GND1"/>
<pinref part="S1" gate="G$1" pin="P1"/>
<pinref part="S1" gate="G$1" pin="P"/>
<pinref part="GND1" gate="1" pin="GND"/>
</segment>
<segment>
<wire x1="99.06" y1="45.72" x2="106.68" y2="45.72" width="0.1524" layer="91"/>
<wire x1="106.68" y1="30.48" x2="106.68" y2="33.02" width="0.1524" layer="91"/>
<wire x1="106.68" y1="33.02" x2="106.68" y2="45.72" width="0.1524" layer="91"/>
<wire x1="76.2" y1="86.36" x2="86.36" y2="86.36" width="0.1524" layer="91"/>
<wire x1="76.2" y1="71.12" x2="86.36" y2="71.12" width="0.1524" layer="91"/>
<wire x1="86.36" y1="71.12" x2="86.36" y2="86.36" width="0.1524" layer="91"/>
<wire x1="86.36" y1="71.12" x2="86.36" y2="66.04" width="0.1524" layer="91"/>
<wire x1="86.36" y1="66.04" x2="86.36" y2="58.42" width="0.1524" layer="91"/>
<wire x1="76.2" y1="58.42" x2="86.36" y2="58.42" width="0.1524" layer="91"/>
<wire x1="86.36" y1="58.42" x2="86.36" y2="43.18" width="0.1524" layer="91"/>
<wire x1="76.2" y1="43.18" x2="86.36" y2="43.18" width="0.1524" layer="91"/>
<wire x1="86.36" y1="43.18" x2="86.36" y2="33.02" width="0.1524" layer="91"/>
<wire x1="86.36" y1="33.02" x2="106.68" y2="33.02" width="0.1524" layer="91"/>
<wire x1="106.68" y1="60.96" x2="106.68" y2="45.72" width="0.1524" layer="91"/>
<wire x1="76.2" y1="66.04" x2="86.36" y2="66.04" width="0.1524" layer="91"/>
<junction x="86.36" y="71.12"/>
<junction x="86.36" y="58.42"/>
<junction x="86.36" y="43.18"/>
<junction x="106.68" y="33.02"/>
<junction x="106.68" y="45.72"/>
<junction x="86.36" y="66.04"/>
<pinref part="GND3" gate="1" pin="GND"/>
<pinref part="MRF24WB0MA" gate="G$1" pin="GND36"/>
<pinref part="MRF24WB0MA" gate="G$1" pin="GND30"/>
<pinref part="MRF24WB0MA" gate="G$1" pin="GND25"/>
<pinref part="MRF24WB0MA" gate="G$1" pin="GND19"/>
<pinref part="C3" gate="G$1" pin="2"/>
<pinref part="MRF24WB0MA" gate="G$1" pin="GND28"/>
<pinref part="R2" gate="G$1" pin="2"/>
</segment>
<segment>
<wire x1="33.02" y1="86.36" x2="22.86" y2="86.36" width="0.1524" layer="91"/>
<wire x1="22.86" y1="86.36" x2="22.86" y2="63.5" width="0.1524" layer="91"/>
<wire x1="33.02" y1="63.5" x2="22.86" y2="63.5" width="0.1524" layer="91"/>
<wire x1="22.86" y1="63.5" x2="22.86" y2="43.18" width="0.1524" layer="91"/>
<wire x1="33.02" y1="43.18" x2="22.86" y2="43.18" width="0.1524" layer="91"/>
<wire x1="22.86" y1="43.18" x2="22.86" y2="27.94" width="0.1524" layer="91"/>
<wire x1="22.86" y1="27.94" x2="5.08" y2="27.94" width="0.1524" layer="91"/>
<wire x1="5.08" y1="33.02" x2="5.08" y2="27.94" width="0.1524" layer="91"/>
<junction x="22.86" y="63.5"/>
<junction x="22.86" y="43.18"/>
<junction x="5.08" y="27.94"/>
<pinref part="MRF24WB0MA" gate="G$1" pin="GND1"/>
<pinref part="MRF24WB0MA" gate="G$1" pin="GND10"/>
<pinref part="MRF24WB0MA" gate="G$1" pin="GND18"/>
<pinref part="CPOL" gate="G$1" pin="-"/>
<pinref part="GND4" gate="1" pin="GND"/>
</segment>
<segment>
<wire x1="116.84" y1="-15.24" x2="116.84" y2="-10.16" width="0.1524" layer="91"/>
<pinref part="GND5" gate="1" pin="GND"/>
<pinref part="LED" gate="G$1" pin="C"/>
</segment>
</net>
<net name="+3V3" class="0">
<segment>
<wire x1="5.08" y1="78.74" x2="5.08" y2="91.44" width="0.1524" layer="91"/>
<wire x1="7.62" y1="78.74" x2="5.08" y2="78.74" width="0.1524" layer="91"/>
<wire x1="5.08" y1="45.72" x2="5.08" y2="78.74" width="0.1524" layer="91"/>
<wire x1="33.02" y1="45.72" x2="5.08" y2="45.72" width="0.1524" layer="91"/>
<wire x1="5.08" y1="45.72" x2="5.08" y2="40.64" width="0.1524" layer="91"/>
<junction x="5.08" y="78.74"/>
<junction x="5.08" y="45.72"/>
<pinref part="+3V2" gate="G$1" pin="+3V3"/>
<pinref part="MRF24WB0MA" gate="G$1" pin="VDD33_17"/>
<pinref part="CPOL" gate="G$1" pin="+"/>
<pinref part="R1" gate="G$1" pin="1"/>
</segment>
<segment>
<wire x1="76.2" y1="68.58" x2="106.68" y2="68.58" width="0.1524" layer="91"/>
<wire x1="106.68" y1="68.58" x2="106.68" y2="86.36" width="0.1524" layer="91"/>
<junction x="106.68" y="68.58"/>
<pinref part="C3" gate="G$1" pin="1"/>
<pinref part="MRF24WB0MA" gate="G$1" pin="VDD33_29"/>
<pinref part="+3V3" gate="G$1" pin="+3V3"/>
</segment>
<segment>
<wire x1="124.46" y1="55.88" x2="124.46" y2="58.42" width="0.1524" layer="91"/>
<wire x1="124.46" y1="58.42" x2="124.46" y2="83.82" width="0.1524" layer="91"/>
<wire x1="129.54" y1="58.42" x2="124.46" y2="58.42" width="0.1524" layer="91"/>
<junction x="124.46" y="58.42"/>
<pinref part="+3V4" gate="G$1" pin="+3V3"/>
<pinref part="R3" gate="G$1" pin="2"/>
<pinref part="R4" gate="G$1" pin="1"/>
</segment>
<segment>
<pinref part="U$1" gate="G$1" pin="3V3"/>
<pinref part="+3V1" gate="G$1" pin="+3V3"/>
<wire x1="43.18" y1="12.7" x2="58.42" y2="12.7" width="0.1524" layer="91"/>
<wire x1="58.42" y1="12.7" x2="58.42" y2="15.24" width="0.1524" layer="91"/>
</segment>
</net>
<net name="SCK" class="0">
<segment>
<wire x1="76.2" y1="81.28" x2="116.84" y2="81.28" width="0.1524" layer="91"/>
<wire x1="116.84" y1="81.28" x2="116.84" y2="78.74" width="0.1524" layer="91"/>
<wire x1="116.84" y1="78.74" x2="137.16" y2="78.74" width="0.1524" layer="91"/>
<label x="91.44" y="81.28" size="1.778" layer="95"/>
<pinref part="MRF24WB0MA" gate="G$1" pin="SCK"/>
<pinref part="U$4" gate="G$1" pin="13"/>
</segment>
</net>
<net name="SDI" class="0">
<segment>
<wire x1="76.2" y1="83.82" x2="119.38" y2="83.82" width="0.1524" layer="91"/>
<wire x1="119.38" y1="83.82" x2="119.38" y2="73.66" width="0.1524" layer="91"/>
<wire x1="119.38" y1="73.66" x2="137.16" y2="73.66" width="0.1524" layer="91"/>
<label x="91.44" y="83.82" size="1.778" layer="95"/>
<pinref part="MRF24WB0MA" gate="G$1" pin="SDI"/>
<pinref part="U$4" gate="G$1" pin="11"/>
</segment>
</net>
<net name="SS_N" class="0">
<segment>
<wire x1="137.16" y1="71.12" x2="119.38" y2="71.12" width="0.1524" layer="91"/>
<wire x1="119.38" y1="71.12" x2="119.38" y2="53.34" width="0.1524" layer="91"/>
<wire x1="119.38" y1="53.34" x2="76.2" y2="53.34" width="0.1524" layer="91"/>
<label x="91.44" y="53.34" size="1.778" layer="95"/>
<pinref part="U$4" gate="G$1" pin="10"/>
<pinref part="MRF24WB0MA" gate="G$1" pin="SS_N"/>
</segment>
</net>
<net name="INTX" class="0">
<segment>
<wire x1="76.2" y1="78.74" x2="114.3" y2="78.74" width="0.1524" layer="91"/>
<wire x1="114.3" y1="78.74" x2="114.3" y2="45.72" width="0.1524" layer="91"/>
<wire x1="114.3" y1="45.72" x2="124.46" y2="45.72" width="0.1524" layer="91"/>
<label x="91.44" y="78.74" size="1.778" layer="95"/>
<pinref part="MRF24WB0MA" gate="G$1" pin="INTX"/>
<pinref part="R3" gate="G$1" pin="1"/>
</segment>
</net>
<net name="VDD_TIE" class="0">
<segment>
<wire x1="33.02" y1="48.26" x2="17.78" y2="48.26" width="0.1524" layer="91"/>
<wire x1="33.02" y1="78.74" x2="17.78" y2="78.74" width="0.1524" layer="91"/>
<wire x1="17.78" y1="48.26" x2="17.78" y2="78.74" width="0.1524" layer="91"/>
<junction x="17.78" y="78.74"/>
<pinref part="MRF24WB0MA" gate="G$1" pin="GND16"/>
<pinref part="MRF24WB0MA" gate="G$1" pin="TCK"/>
<pinref part="R1" gate="G$1" pin="2"/>
</segment>
</net>
<net name="GND_TIE" class="0">
<segment>
<wire x1="33.02" y1="66.04" x2="20.32" y2="66.04" width="0.1524" layer="91"/>
<wire x1="20.32" y1="66.04" x2="20.32" y2="35.56" width="0.1524" layer="91"/>
<wire x1="20.32" y1="35.56" x2="88.9" y2="35.56" width="0.1524" layer="91"/>
<wire x1="76.2" y1="45.72" x2="88.9" y2="45.72" width="0.1524" layer="91"/>
<wire x1="88.9" y1="35.56" x2="88.9" y2="45.72" width="0.1524" layer="91"/>
<junction x="88.9" y="45.72"/>
<pinref part="MRF24WB0MA" gate="G$1" pin="JRST"/>
<pinref part="MRF24WB0MA" gate="G$1" pin="CE_N"/>
<pinref part="R2" gate="G$1" pin="1"/>
</segment>
</net>
<net name="SDO" class="0">
<segment>
<wire x1="76.2" y1="76.2" x2="129.54" y2="76.2" width="0.1524" layer="91"/>
<wire x1="129.54" y1="76.2" x2="137.16" y2="76.2" width="0.1524" layer="91"/>
<wire x1="129.54" y1="68.58" x2="129.54" y2="76.2" width="0.1524" layer="91"/>
<junction x="129.54" y="76.2"/>
<label x="91.44" y="76.2" size="1.778" layer="95"/>
<pinref part="MRF24WB0MA" gate="G$1" pin="SDO"/>
<pinref part="U$4" gate="G$1" pin="12"/>
<pinref part="R4" gate="G$1" pin="2"/>
</segment>
</net>
<net name="DIG8" class="0">
<segment>
<wire x1="137.16" y1="66.04" x2="134.62" y2="66.04" width="0.1524" layer="91"/>
<label x="132.08" y="66.04" size="1.778" layer="95"/>
<pinref part="U$4" gate="G$1" pin="8"/>
</segment>
</net>
<net name="DIG9" class="0">
<segment>
<wire x1="137.16" y1="68.58" x2="134.62" y2="68.58" width="0.1524" layer="91"/>
<label x="132.08" y="68.58" size="1.778" layer="95"/>
<pinref part="U$4" gate="G$1" pin="9"/>
</segment>
<segment>
<wire x1="116.84" y1="20.32" x2="116.84" y2="25.4" width="0.1524" layer="91"/>
<label x="119.38" y="27.94" size="1.778" layer="95" rot="R180"/>
<pinref part="R5" gate="G$1" pin="2"/>
</segment>
</net>
<net name="N$1" class="0">
<segment>
<wire x1="116.84" y1="10.16" x2="116.84" y2="5.08" width="0.1524" layer="91"/>
<pinref part="R5" gate="G$1" pin="1"/>
</segment>
</net>
<net name="N$2" class="0">
<segment>
<wire x1="116.84" y1="2.54" x2="116.84" y2="-2.54" width="0.1524" layer="91"/>
<pinref part="LED" gate="G$1" pin="A"/>
</segment>
</net>
</nets>
</sheet>
</sheets>
</schematic>
</drawing>
</eagle>
